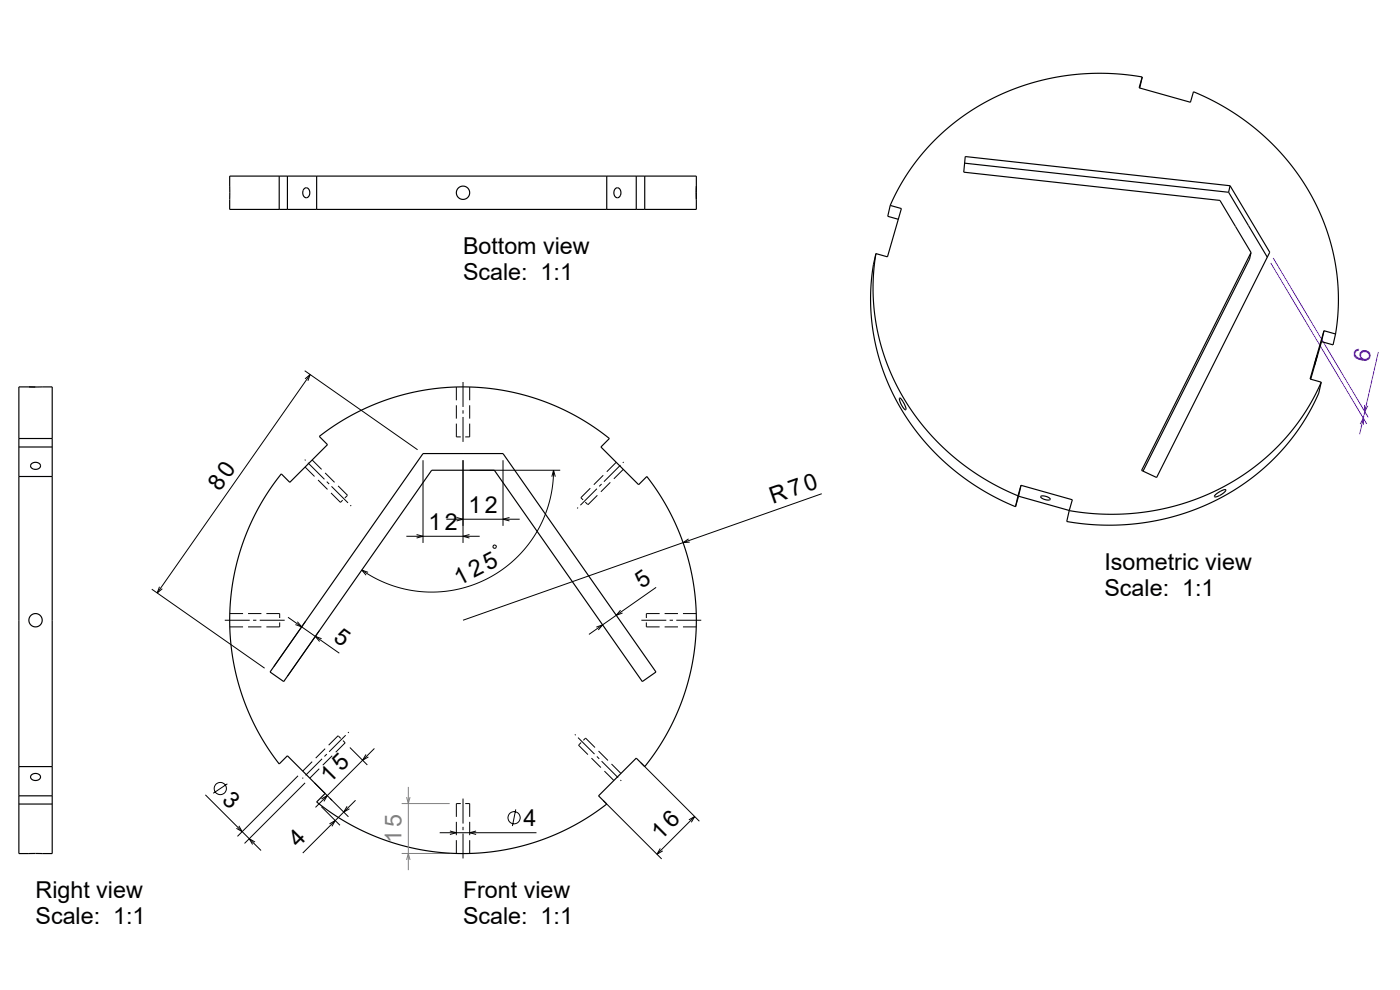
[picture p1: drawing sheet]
<svg xmlns="http://www.w3.org/2000/svg" width="420mm" height="297mm" viewBox="0 0 420 297" stroke-linecap="round" stroke-linejoin="round" font-family="sans-serif">
<g fill="none" stroke="#000" stroke-width=".3">
<path d="M91.4 111.2l33.9 23.7M91.5 113.7l1.6-1.3-.7 1.8M93.1 112.4l-45.9 65.5M136.9 116.1v4M138.9 114.6v7.5M140.9 116.1v4M91.4 137.9l.3 .2M92.4 138.8l4.9 5M93.7 138l2.8 2.8M126.9 138.1v24.8M136.9 127.1v4h1.3M136.9 121.6v4"/>
<path d="M138.9 123.1v1M138.9 125.1v7.5M138.9 138.1v24.8M140.9 127.1v4h-1.3M140.9 121.6v4M150.9 138.1v19.7M184.9 138.7l-2.9 2.8M186.1 139.5l-4.9 5M187.1 138.6l-.3 .2M91.5 140.1l2.9 2.8M95.4 144l2.8 2.8M97.5 141.9l2.9 2.8"/>
<path d="M98 144.5l.7 .7M99.3 147.9l2.8 2.8 .7-.6M99.5 145.9l4.9 5M101.4 145.8l2.9 2.8-.8 .8M105.1 151.6l.3 .2M133.9 155.8h22M137 155.2l1.9 .6-1.9 .5M140.9 141.1h27.2M152.8 155.2l-1.9 .6 1.9 .5M165.5 143l.6-1.9 .5 1.9M166.1 141.1l-.4 5-.9 4.6-1.6 4.5-2.3 4.7-2.7 3.9-3.4 3.7-3.8 3.2-4.5 2.7-4.6 2.1-5 1.4-5 .6h-5l-5.2-.7-4.5-1.3-4.4-1.9-4.3-2.6M173.4 152.3l-.2 .2"/>
<path d="M177.1 146.5l-2.8 2.8 .6 .7M179.1 146.6l-5 5M179.2 148.6l-2.8 2.8-.8-.8M180.5 145.2l-.7 .7M181 142.6l-2.9 2.8M183.1 144.7l-2.8 2.8M187 140.8l-2.8 2.8M246.5 148.1l-107.6 38M45.5 176.7l33.9 23.8M47.8 176l-.6 1.9 1.5-1.3M110.4 171.7l-1.9-.7 1.3 1.6M121.9 160.9h22"/>
<path d="M125 160.4l1.9 .5-1.9 .5M140.8 160.4l-1.9 .5 1.9 .5M148 163.6h.8v.8h-.8zM196.8 176.2l-20.1 14.1M206.6 161.7l-1.7 1.1 2-.2M67.4 186.1h7.5M68.9 188.1h4M68.9 184.1h4M74.4 188.1h4M74.4 184.1h4M75.9 186.1h1M77.9 186.1h7.5"/>
<path d="M79.9 184.1h4v1.3M83.9 186.7v1.4h-4M86.4 185.2l15.4 10.8M89.2 186.5l1.3 1.6-1.9-.7M91.7 186.4l-9.5 13.6M95.7 189.3l-9.4 13.5M96.5 191.6l-1.9-.7 1.3 1.6M178.9 188.1l1.9-.6-1.3 1.5M186.2 183.1l-1.3 1.5 1.9-.7M192.4 186.1h7.5M193.9 186.7v1.4h4M197.9 184.1h-4v1.3"/>
<path d="M199.4 188.1h4M199.4 184.1h4M200.9 186.1h1M202.9 186.1h7.5M204.9 188.1h4M204.9 184.1h4M104.6 219.6l-.2 .3M61.6 238.4l16.7 16.8M68.2 235.1l-4.2 2.9M89.4 232.7l-18.2 18.2M91 233.3l-.3 .2M91.5 234.9l-18.1 18.1"/>
<path d="M93.7 228.5l-2.9 2.8M94.4 234.9l10.1 10.1M95.8 230.6l-2.9 2.8M96.4 239.7l1.8-1-1 1.7M96.6 227.6l-4.9 5M97.5 224.6l-2.8 2.8M98 226.2l-.7 .7M99.7 226.7l-2.9 2.9M102.2 221.5l-.8-.8-2.8 2.8M102.9 222.2l.7 .6-2.9 2.9M103.7 220.6l-5 4.9M105 224.3l5.2 5.2"/>
<path d="M109.8 226.3l-1 1.8 1.7-1M112.3 224.5l-17.7 17.7M138.9 239.6v7.5M172.5 220.3l.2 .3M173.4 221.3l5 4.9M173.6 223.5l2.8 2.9M174.3 222.8l-.7 .7M175 222.1l.7-.7 2.8 2.9M177.4 227.4l2.9 2.9M179.1 226.9l.7 .7M179.6 225.3l2.8 2.8M180.5 228.4l4.9 4.9"/>
<path d="M181.3 231.3l2.9 2.9M183.5 229.2l2.8 2.8M186.1 234l.3 .3M192.3 228.9l17.5 17.5M71.7 247.8l1 1.7-1.8-1M76.5 252.6l-1.7-1 1 1.7M96.4 242l5.6 5.6M98.8 247.2l1.8-1-1 1.7M104.1 241.9l-1 1.7 1.8-1M106.7 240.1l-15.9 15.8M131.9 249.8h29M135 249.3l1.9 .5-1.9 .5"/>
<path d="M136.9 246.6v4M136.9 252.1v3.9M138.2 241.1h-1.3v4M138.9 248.1v1M138.9 250.1v7.4M139.6 241.1h1.3v4M140.9 246.6v4M140.9 252.1v3.9M142.8 249.3l-1.9 .5 1.9 .5M154.7 242.8l-1 5M181 240.2l17.5 17.5M198.1 254.5l-1 1.8 1.7-1"/>
<path d="M206.7 246l1.7-1-1 1.7M208.4 245l-11.3 11.3"/>
<circle cx="66.1" cy="236.6" r="1.83"/>
<circle cx="154.2" cy="245.3" r="1.83"/>
</g>
<path d="M122 239.1l.5 2 .5-2M122.5 236.1v24.9M120.5 256h14.4M120.5 241.1h14.4M122 258l.5-2 .5 2" fill="none" stroke="#808080" stroke-width=".3"/>
<path d="M381.2 78.9l28.8 48.3M382 77.4l28.5 47.8M413.5 105.6l-5.6 24.7M408.1 127.2l.9-1.8 .1 2M409.4 121.5v2l1-1.8" fill="none" stroke="#8000ff" stroke-width=".3"/>
<g fill="none" stroke="#000" stroke-width=".35">
<path d="M342.7 23.1l-5.7-.8-5.5-.3-6.2 .1-6 .7-5.5 1-5.5 1.5-5.6 2-5.1 2.3-4.7 2.6-4.8 3.2-4.5 3.6-4.3 4.2-3.6 4.1-3.2 4.4-2.8 4.5-2.6 5.4M342.7 23.1l-1 3.2 15.4 4.4 .9-3.2 5 2.3 5.2 2.8 5.6 3.8 5.1 4.2 5.1 5 4.2 5.1 3.9 5.8 3.1 5.7 2.4 5.6 2 6.6 1.3 6.5 .6 6.6-.1 6.4-.7 6.3M342.7 23.1l-.8 3.3M68.9 52.8h140v10h-140zM83.8 52.8v10M86.2 52.8v10M91.2 56.6a1.11 1.11 0 0 1 1.4 0 1.11 1.11 0 0 1 .3 1.3 1.11 1.11 0 0 1-1.1 1.4 1.11 1.11 0 0 1-1-1.5zM95 52.8v10M182 52.8v10M184.6 56.6a1.08 1.08 0 0 1 1.3 0 1.08 1.08 0 0 1 .4 1.2 1.06 1.06 0 0 1-.7 1.4 1.06 1.06 0 0 1-1.3-.8 1.94 1.94 0 0 1 .3-1.8zM190.9 52.8v10M193.4 52.8v10"/>
<path d="M289.4 49l79.2 8.7M368.6 57.7l11.6 19.5M369 55.7l11.9 20-33.9 67.6-4.5-2.2 32.8-65.3M369 55.7l-.4 2M369 55.7l-79.4-8.7-.5 4.7 76.9 8.4 9.3 15.7M262.8 76.1l-1 4.9-.6 6.1 .1 5.9 .5 5.9 1.1 5.3 1.6 5.8 2.3 5.8 2.7 5.4 3 4.9 3.7 4.9 3.9 4.4 4.2 4.1 4.6 3.7 5 3.3 4.7 2.7 6.1 2.8M262.8 76.1l-.7 5.4-.2 5.6 .3 5.7 .8 5.4 1.3 5.5 1.7 5 2.2 5.3 2.6 5 3 4.7 3.4 4.4 3.9 4.4 4.3 4 4.9 3.8 4.5 3.1 5.2 2.9 5.4 2.4M267.1 61.6l-.8 3.3 3.2 .9M267.1 61.6l3.3 1-4.2 14.5-3.4-1M375.3 75.8l-.4 1.9-32 63.6M397.2 99.2l-4.2 14.5 3.4 .9M397.2 99.2l-.7 3.3"/>
<path d="M397.2 99.2l3.5 1M5.7 116.1h10v140h-10zM269.9 119.4a5 5 0 0 1 1.8 3.5v.1a4.6 4.6 0 0 1-1.8-3.6zM395.1 106.7l-.8 2.8zM396.4 114.6l-.8 3.3-3 6.1-3.4 5.4-4.3 5.4-4.2 4.3-5 4.1-4.9 3.5-5.5 3.1-6.2 2.8-6.6 2.2-6.7 1.6-7.1 .9-5 .3-4.7-.1-9-1.1 .8-3.2M396.4 114.6l-2.6 5.3-2.8 4.6-3.2 4.4-3.7 4.2-3.9 3.8-4.7 3.8-4.2 2.9-5.3 3-5.1 2.3-5.7 2.1-5.3 1.4-6.1 1.2-5.9 .6-5.5 .1-5.7-.3-5.9-.8M396.5 102.5l-3.3 11.3M400.7 100.2l-.8 3.3-3.4-1M5.7 134.1h10M5.7 131.6h10M9.5 139.1a1.54 1.54 0 0 1 1.6-.4 1.54 1.54 0 0 1 1 1.3 1.59 1.59 0 0 1-1.6 .8 1.59 1.59 0 0 1-1.3-1.2zM126.9 136.1h24l45.9 65.5-4.1 2.9-44.4-63.4h-18.8l-44.4 63.4-4.1-2.9z"/>
<path d="M5.7 142.9h10M84.4 142.2l2.5 2.5 11.3-11.3-2.4-2.5 5-3.6 5-2.9 5.8-2.8 6.8-2.5 6.1-1.5 7.1-1.2 6.5-.3 7 .2 6.9 1 6.6 1.6 6.4 2.2 6.1 2.8 6.1 3.5 5.6 4.2-2.5 2.5 11.3 11.3 2.4-2.5 3.5 4.9 2.8 4.7 3.2 6.5 2.1 5.9 1.9 7 1 6.6 .4 7-.3 7-1 6.9-1.5 6.1-2.1 6.4-2.9 6.4-3.6 6-3.9 5.5-.2 .2-2.5-2.6-11.3 11.3 2.4 2.5-5 3.6-4.7 2.8-6.1 2.9-6.6 2.4-6.3 1.7-7.1 1.1-7 .4-6.7-.3-6.7-1-6.6-1.6-6.4-2.2-6.1-2.8-6-3.5-5.7-4.1 2.5-2.6-11.3-11.3-2.4 2.5-3.5-4.8-2.8-4.7-3-6.1-2.3-6.3-1.7-6.6-1.2-7.1-.4-7 .3-6.5 .8-6.4 1.6-6.8 2.2-6.4 2.8-6.4 3.8-6.5zM305.4 148.7l-.7 3.3M305.6 148.9l15.2 4.2M305.6 148.9l-.9 3.1M306.3 145.6l15.4 4.3-.9 3.3M306.3 145.6l-.7 3.3M306.3 145.6l-.9 3.1M312.2 148.9a2.43 2.43 0 0 1 2.8 1 2.62 2.62 0 0 1-2.8-.9zM364.6 148.5a4.3 4.3 0 0 1 3.2-1.6 4 4 0 0 1-3.5 2.1zM5.7 238.7h10M5.7 230h10"/>
<path d="M9.4 232.5a1.5 1.5 0 0 1 1.7-.5 1.5 1.5 0 0 1 1 1.4 1.62 1.62 0 0 1-1.6 .8 1.62 1.62 0 0 1-1.3-1.2zM5.7 241.2h10"/>
<circle cx="138.9" cy="57.8" r="2"/>
<circle cx="10.7" cy="186.1" r="2"/>
</g>
<g font-size="7">
<text x="138.9" y="76.2">Bottom view</text>
<text x="138.9" y="84">Scale: 1:1</text>
<text x="66" y="147.6" transform="rotate(-55 66 147.6)">80</text>
<text x="140.5" y="153.8">12</text>
<text x="231.9" y="151.2" transform="rotate(-19 231.9 151.2)">R70</text>
<text x="128.5" y="158.9">12</text>
<text x="331.4" y="170.9">Isometric view</text>
<text x="137.8" y="175.7" transform="rotate(-27 137.8 175.7)">125</text>
<text x="192.5" y="176.8" transform="rotate(-35 192.5 176.8)">5</text>
<text x="331.4" y="178.7">Scale: 1:1</text>
<text x="99.8" y="192.1" transform="rotate(35 99.8 192.1)">5</text>
<text x="99" y="235.1" transform="rotate(-45 99 235.1)">15</text>
<text x="66.3" y="240.3" transform="rotate(45 66.3 240.3)">3</text>
<text x="157.1" y="247.8">4</text>
<text x="89.4" y="254.5" transform="rotate(-45 89.4 254.5)">4</text>
<text x="198.2" y="252.3" transform="rotate(-45 198.2 252.3)">16</text>
<text x="10.7" y="269.4">Right view</text>
<text x="138.9" y="269.4">Front view</text>
<text x="10.7" y="277.2">Scale: 1:1</text>
<text x="138.9" y="277.2">Scale: 1:1</text>
</g>
<text font-size="7" fill="#8000ff" x="410.7" y="108.9" transform="rotate(-77 410.7 108.9)">6</text>
<text font-size="7" fill="#808080" x="120.5" y="252.9" transform="rotate(-90 120.5 252.9)">15</text>
</svg>
